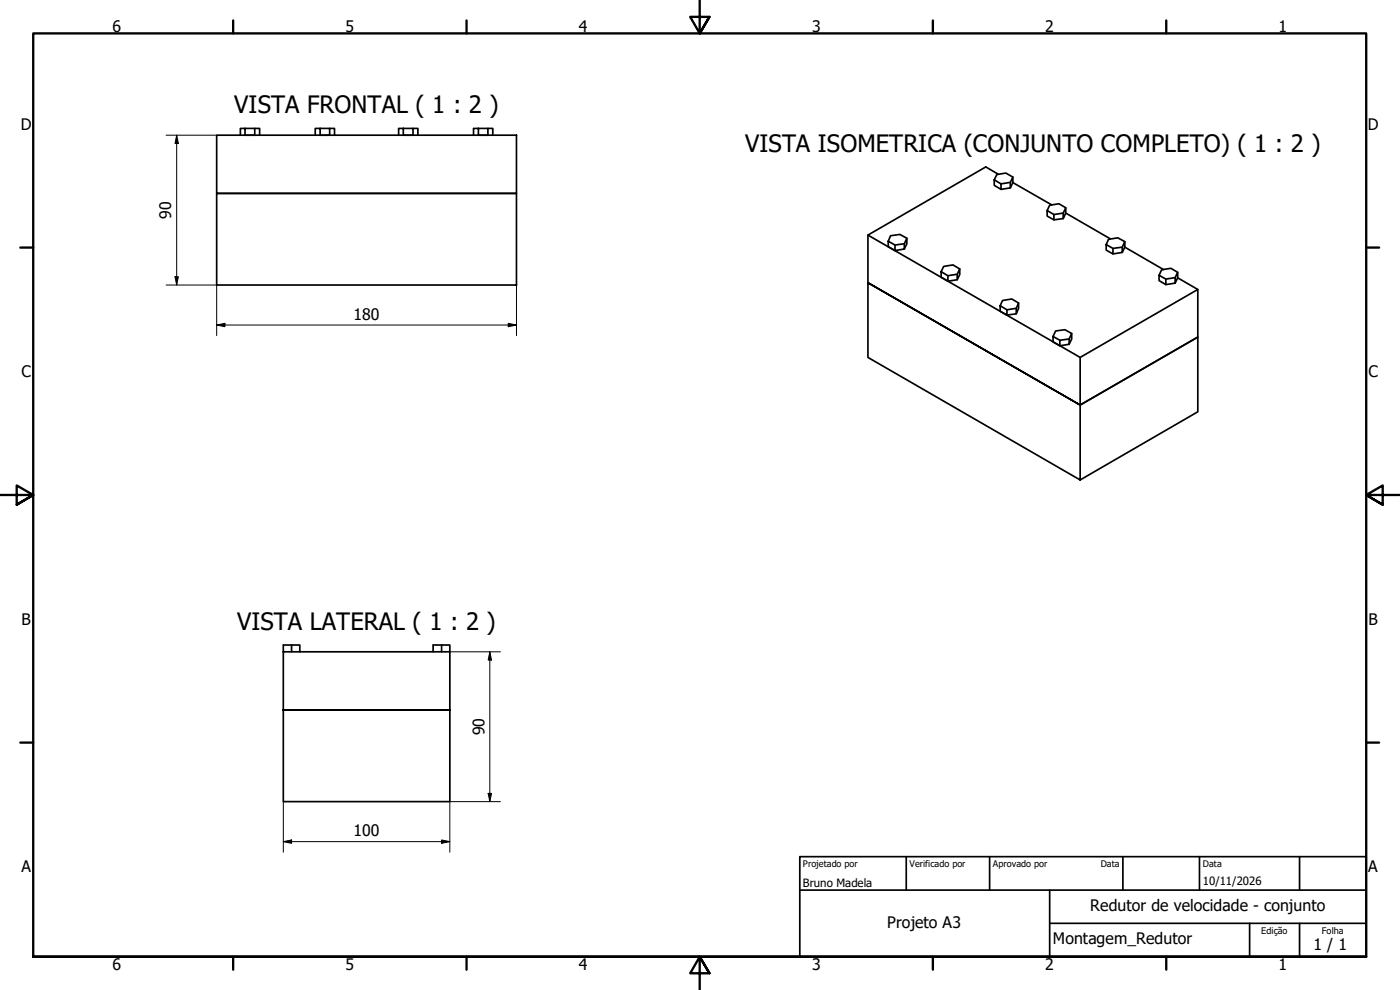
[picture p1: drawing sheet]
<svg xmlns="http://www.w3.org/2000/svg" width="420mm" height="297mm" viewBox="0 0 420 297" stroke-linecap="round" stroke-linejoin="round" font-family="sans-serif">
<g fill="none" stroke="#000" stroke-width=".51">
<path d="M73.5 38.5h3v2.1h-3v-2.1h-1.4v2.1M76.5 38.5h1.4v2.1M96.1 38.5h2.8v2.1h-2.8v-2.1h-1.5v2.1M98.9 38.5h1.5v2.1M121 38.5h3v2.1h-3v-2.1h-1.4v2.1M124 38.5h1.4v2.1M143.6 38.5h2.8v2.1h-2.8v-2.1h-1.5v2.1M146.4 38.5h1.5v2.1M65 58h90v27.5h-90zM65 40.6h90v17.4h-90zM298.4 54l2 1.2v1.6l-2-1.2v-1.6l.7-1.6 2.8-.5 2.1 1.2v1.7l-.8 1.6M299.7 52.3l-3.9-2.2-35.3 20.4v14.3l63.7 36.7v22.5l35.3-20.4v-22.5l-35.3 20.4-63.7-36.7v22.4l63.7 36.8"/>
<path d="M303.2 54.7l-2.8 .5M304 53.1l-.8 1.6v1.7l-2.8 .4M304 54.8l11.6 6.7M260.5 70.5l63.7 36.7M266.6 72.4l2 1.1v1.7l-2-1.2v-1.6l.7-1.7 2.8-.4 2.1 1.2v1.6l-.8 1.6M271.4 73.1l-2.8 .4M272.2 71.5l-.8 1.6v1.6l-2.8 .5M314.3 63.2l2 1.2v1.6l-2-1.2v-1.6l.7-1.6 2.8-.5 2 1.2v1.6l-.7 1.7M319.1 63.9l-2.8 .5M319.8 62.3l-.7 1.6v1.7l-2.8 .4M319.8 63.9l13.4 7.8M332 73.4l2 1.1v1.7l-2-1.2v-1.6l.7-1.6 2.8-.4 2.1 1.1v1.7l-.8 1.5"/>
<path d="M336.8 74.2l-2.8 .3M337.6 72.5l-.8 1.7v1.5l-2.8 .5M337.6 74.2l11.6 6.7M282.4 81.5l2.1 1.2v1.7l-2.1-1.2v-1.7l.8-1.6 2.8-.4 2 1.2v1.6l-.7 1.6M287.3 82.3l-2.8 .4M288 80.7l-.7 1.6v1.6l-2.8 .5M300.2 91.7l2 1.2v1.6l-2-1.1v-1.7l.7-1.5 2.8-.5 2 1.2v1.6l-.7 1.7M305 92.5l-2.8 .4M305.7 90.9l-.7 1.6v1.7l-2.8 .3M347.9 82.6l2 1.1v1.7l-2-1.2v-1.6l.7-1.7 2.8-.4 2 1.2v1.7l-.7 1.5M352.7 83.3l-2.8 .4M353.4 81.7l-.7 1.6v1.6l-2.8 .5"/>
<path d="M353.4 83.4l6.1 3.5M316 101l2.1 1.1v1.6l-2.1-1.1v-1.6l.8-1.7 2.8-.4 2 1.2v1.6l-.7 1.6M320.9 101.7l-2.8 .4M321.6 100.1l-.7 1.6v1.6l-2.8 .4M324.2 107.2l35.3-20.3v14.2l-35.3 20.4zM87.5 193.5h-2.5v2.1h50v17.4h-50h50v27.5h-50v-44.9M87.5 195.6v-2.1h2.5v2.1M132.5 195.6v-2.1h2.5v2.1M132.5 193.5h-2.5v2.1"/>
</g>
<!-- layer: Borda (ISO) -->
<g fill="none" stroke="#000" stroke-width=".7">
<path d="M70 6.1v3.9M140 6.1v3.9M210 0v10l-2.9-4.9h5.8l-2.9 4.9 2.9-4.9M280 6.1v3.9M350 6.1v3.9M6.1 74.3h3.9M410 74.3h3.9M0 148.5h10l-5-2.8v5.7l5-2.9-5 2.9M420 148.5h-10l5-2.8v5.7l-5-2.9 5 2.9M6.1 222.8h3.9M410 222.8h3.9M10 287.1v-277.1h400v277.1h-400h400"/>
<path d="M70 287.1v3.8M140 287.1v3.8M212.9 292l-2.9-4.9 2.9 4.9h-5.8l2.9-4.9v9.9M280 287.1v3.8M350 287.1v3.8"/>
</g>
<path d="M240 257h170v30.1h-170zM272 257v10.1M297 257v10.1M337 257v10.1M360 257v10.1M390 257v10.1M240 267.1h170M315 277h95M315 267.1v20M375 277v10.1M390 277v10.1" fill="none" stroke="#000" stroke-width=".51"/>
<g fill="none" stroke="#000" stroke-width=".3">
<path d="M49.8 40.6h15.2M53 40.6l.5 2.4h-1zM53 40.6v44.9M49.8 85.5h15.2v15.2M52.5 83h1l-.5 2.5zM65 97.5l2.5-.5v1zM65 97.5h90M152.5 97l2.5 .5-2.5 .5zM155 85.5v15.2M135 195.6h15.2M147 195.6l.5 2.4h-1zM147 195.6v44.9"/>
<path d="M146.5 238h1l-.5 2.5zM85 252.5l2.5-.5v1zM85 252.5h50M85 240.5v15.2M132.5 252l2.5 .5-2.5 .5zM150.2 240.5h-15.2v15.2"/>
</g>
<path d="M53 40.6l.5 2.4h-1zM52.5 83h1l-.5 2.5zM65 97.5l2.5-.5v1zM152.5 97l2.5 .5-2.5 .5zM147 195.6l.5 2.4h-1zM146.5 238h1l-.5 2.5zM85 252.5l2.5-.5v1zM132.5 252l2.5 .5-2.5 .5z" fill="#000"/>
<g font-size="7.2">
<text x="70.3" y="34">VISTA FRONTAL ( 1 : 2 )</text>
<text x="223.6" y="45.6">VISTA ISOMETRICA (CONJUNTO COMPLETO) ( 1 : 2 )</text>
<text x="71.2" y="189">VISTA LATERAL ( 1 : 2 )</text>
</g>
<g font-size="4.8">
<text x="33.7" y="9.6">6</text>
<text x="103.7" y="9.6">5</text>
<text x="173.7" y="9.6">4</text>
<text x="243.7" y="9.6">3</text>
<text x="313.7" y="9.6">2</text>
<text x="383.7" y="9.6">1</text>
<text x="6.2" y="38.9">D</text>
<text x="410.5" y="38.9">D</text>
<text x="51.4" y="65.6" transform="rotate(-90 51.4 65.6)">90</text>
<text x="106" y="95.9">180</text>
<text x="6.4" y="113.1">C</text>
<text x="410.7" y="113.1">C</text>
<text x="6.4" y="187.4">B</text>
<text x="410.7" y="187.4">B</text>
<text x="145.4" y="220.6" transform="rotate(-90 145.4 220.6)">90</text>
<text x="106" y="250.9">100</text>
<text x="6.4" y="261.7">A</text>
<text x="410.7" y="261.7">A</text>
<text x="327.2" y="273.4">Redutor de velocidade - conjunto</text>
<text x="266.3" y="278.4">Projeto A3</text>
<text x="316" y="283.4">Montagem_Redutor</text>
<text x="394.2" y="285">1 / 1</text>
<text x="33.7" y="290.9">6</text>
<text x="103.7" y="290.9">5</text>
<text x="173.7" y="290.9">4</text>
<text x="243.7" y="290.9">3</text>
<text x="313.7" y="290.9">2</text>
<text x="383.7" y="290.9">1</text>
</g>
<g font-size="3.4">
<text x="241" y="266">Bruno Madela</text>
<text x="361" y="265.5">10/11/2026</text>
</g>
<g font-size="2.7">
<text x="241" y="260.1">Projetado por</text>
<text x="273" y="260.1">Verificado por</text>
<text x="298" y="260.1">Aprovado por</text>
<text x="330.3" y="260">Data</text>
<text x="361" y="260">Data</text>
<text x="378.5" y="280.2">Edição</text>
<text x="396.7" y="280.1">Folha</text>
</g>
</svg>
